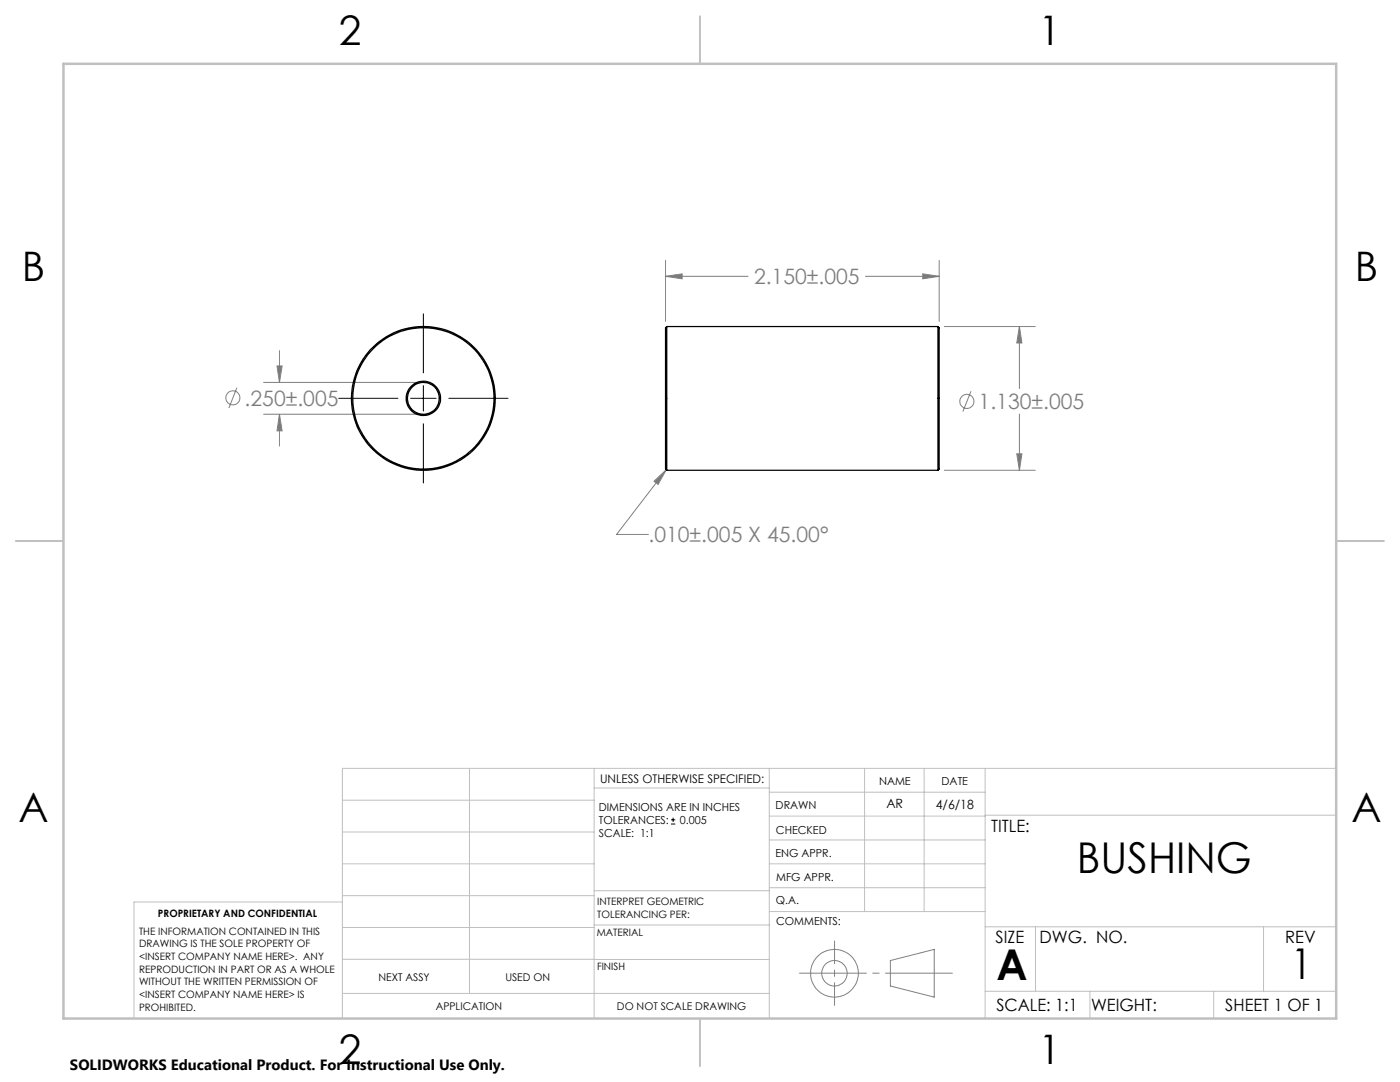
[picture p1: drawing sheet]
<svg xmlns="http://www.w3.org/2000/svg" width="279mm" height="216mm" viewBox="0 0 279 216" stroke-linecap="round" stroke-linejoin="round" font-family="sans-serif">
<g fill="none" stroke="#808080" stroke-width=".2">
<path d="M132.8 55.1l3.3-.5v1zM132.8 52v12.1M132.8 55.1h16.5M172.7 55.1h14.7M184.1 54.6l3.3 .5-3.3 .5zM187.4 52v12.1M47.3 77.4l-1.6 4M52.6 76.3h30.6M55.3 73h1l-.5 3.3zM55.8 70v6.3M188.5 65.2h18.1M193.8 78.1l-1.6 4"/>
<path d="M203.4 65.2v12.3M203.4 65.2l.5 3.2h-1zM52.6 82.7h30.6M55.8 82.7v6.3M55.8 82.7l.5 3.3h-1zM130.5 96l2.5-2.3-1.7 3zM133 93.7l-10 12.9h6.4M188.5 93.8h18.1M202.9 90.6h1l-.5 3.2zM203.4 82.6v11.2M177.7 191.7l8.7-2.3v9.6l-8.7-2.3z"/>
<circle cx="46.5" cy="79.4" r="1.4"/>
<circle cx="193" cy="80.1" r="1.41"/>
<circle cx="166.5" cy="194.2" r="2.54"/>
<circle cx="166.5" cy="194.2" r="4.8"/>
</g>
<path d="M67.6 79.5h11.8M82 79.5h5M84.5 62.6v11.8M84.5 76.9v5.1M89.6 79.5h11.8M84.5 84.6v11.8M133.9 164.4h.9M133.9 163.6h.9M134.3 163.2v.8" fill="none" stroke="#000" stroke-width=".2"/>
<path d="M159.6 194.2h30.5" fill="none" stroke="#808080" stroke-width=".2" stroke-dasharray="15.2 1.3 1.3 1.3" stroke-dashoffset="1.9"/>
<path d="M166.5 187.8v12.8" fill="none" stroke="#808080" stroke-width=".2" stroke-dasharray="15.2 1.3 1.3 1.3" stroke-dashoffset="10.7"/>
<g fill="none" stroke="#c0c0c0" stroke-width=".2">
<path d="M68.3 159.7h50.3M93.7 153.3v44.9M118.6 153.3v49.9M118.6 157.2h34.9M153.5 153.3v49.9M153.5 158.1h43.1M172.5 153.3v28.6M184.4 153.3v28.6M196.6 153.3v49.9M266.7 153.3h-198.4v49.9M68.3 178.7h50.3M68.3 172.4h50.3"/>
<path d="M68.3 166h50.3M68.3 180h-41.6v23.2M118.6 177.7h35M153.5 167.6h43.1M153.5 162.8h43.1M153.5 172.4h43.1M153.5 177.1h43.1M196.6 162.7h70.1M68.3 198.2h85.2M68.3 191.4l85.2 .1M68.3 185.1h50.3M118.6 184.6h35"/>
<path d="M153.6 181.9h43M196.6 197.8h70.1M196.6 184.9h70.1M206.7 184.9v12.9M217.5 197.8v5.4M242.2 197.8v5.4M252.2 184.9v12.9"/>
</g>
<path d="M139.7 3.2v9.5M3.1 107.9h9.6M266.7 107.9h9.5M139.7 203.2v9.6" fill="none" stroke="#c0c0c0" stroke-width=".25"/>
<path d="M12.7 12.7h254v190.5h-254z" fill="none" stroke="#c0c0c0" stroke-width=".5"/>
<path d="M55.3 73h1l-.5 3.3zM55.8 82.7l.5 3.3h-1zM203.4 65.2l.5 3.2h-1zM202.9 90.6h1l-.5 3.2zM132.8 55.1l3.3-.5v1zM184.1 54.6l3.3 .5-3.3 .5zM130.5 96l2.5-2.3-1.7 3z" fill="#808080"/>
<g fill="none" stroke="#000" stroke-width=".25">
<path d="M133.1 65.2v28.6M133.1 65.2a1.64 1.64 0 0 0-.3 1.4v25.8a1.64 1.64 0 0 0 .3 1.4M133.1 65.2h54.1M187.2 65.2v28.6M187.2 65.2a1.64 1.64 0 0 1 .2 1.4v25.8a1.64 1.64 0 0 1-.2 1.4M133.1 93.8h54.1"/>
<circle cx="84.5" cy="79.5" r="3.4"/>
<circle cx="84.5" cy="79.5" r="3.2"/>
<circle cx="84.5" cy="79.5" r="14.4"/>
<circle cx="84.5" cy="79.5" r="14.1"/>
</g>
<g font-size="8.5">
<text x="214.9" y="174.2">BUSHING</text>
<text x="198.9" y="195.5">A</text>
<text x="257.6" y="195.4">1</text>
</g>
<g font-size="8.1">
<text x="67.6" y="8.9">2</text>
<text x="207.3" y="8.9">1</text>
<text x="4.4" y="56.1">B</text>
<text x="270.4" y="56.1">B</text>
<text x="3.7" y="164.1">A</text>
<text x="269.7" y="164.1">A</text>
<text x="67.6" y="212.4">2</text>
<text x="207.3" y="212.4">1</text>
</g>
<g font-size="4.2" fill="#808080">
<text x="150.5" y="56.7">2.150±.005</text>
<text x="48.8" y="80.9">.250±.005</text>
<text x="195.3" y="81.6">1.130±.005</text>
<text x="129.4" y="108.2">.010±.005 X 45.00°</text>
</g>
<g font-size="3.4">
<text x="197.8" y="166">TITLE:</text>
<text x="198.7" y="188.1">SIZE</text>
<text x="207.5" y="188.1">DWG. NO.</text>
<text x="256.5" y="188.2">REV</text>
<text x="198.8" y="201.7">SCALE: 1:1</text>
<text x="217.7" y="201.8">WEIGHT:</text>
<text x="244.5" y="201.7">SHEET 1 OF 1</text>
</g>
<text font-size="3" x="14" y="213.5">SOLIDWORKS Educational Product. For Instructional Use Only.</text>
<g font-size="2.5">
<text x="176.9" y="161.3">AR</text>
<text x="186.8" y="161.4">4/6/18</text>
</g>
<text font-size="2.4" x="119.8" y="156.2">UNLESS OTHERWISE SPECIFIED:</text>
<g font-size="2.2">
<text x="119.5" y="161.8">DIMENSIONS ARE IN INCHES</text>
<text x="154.8" y="161.4">DRAWN</text>
<text x="175.4" y="156.6">NAME</text>
<text x="187.9" y="156.7">DATE</text>
<text x="119.5" y="167.1">SCALE: 1:1</text>
<text x="119.5" y="164.4">TOLERANCES:</text>
<text x="135.7" y="164.4">0.005</text>
<text x="154.9" y="166.3">CHECKED</text>
<text x="154.8" y="171">ENG APPR.</text>
<text x="154.9" y="175.7">MFG APPR.</text>
<text x="154.9" y="180.4">Q.A.</text>
<text x="154.9" y="184.6">COMMENTS:</text>
</g>
<g font-size="2.1">
<text x="75.5" y="195.7">NEXT ASSY</text>
<text x="100.9" y="195.7">USED ON</text>
<text x="86.9" y="201.5">APPLICATION</text>
<text x="123.1" y="201.6">DO NOT SCALE DRAWING</text>
</g>
<g font-size="2">
<text x="31.5" y="182.9">PROPRIETARY AND CONFIDENTIAL</text>
<text x="119.2" y="180.6">INTERPRET GEOMETRIC</text>
<text x="119.2" y="183.1">TOLERANCING PER:</text>
<text x="27.8" y="186.5">THE INFORMATION CONTAINED IN THIS</text>
<text x="27.8" y="189">DRAWING IS THE SOLE PROPERTY OF</text>
<text x="27.8" y="191.6">&lt;INSERT COMPANY NAME HERE&gt;. ANY</text>
<text x="119.1" y="186.7">MATERIAL</text>
<text x="27.8" y="194.1">REPRODUCTION IN PART OR AS A WHOLE</text>
<text x="27.8" y="196.6">WITHOUT THE WRITTEN PERMISSION OF</text>
<text x="119.1" y="193.5">FINISH</text>
<text x="27.8" y="199.1">&lt;INSERT COMPANY NAME HERE&gt; IS</text>
<text x="27.8" y="201.7">PROHIBITED.</text>
</g>
</svg>
